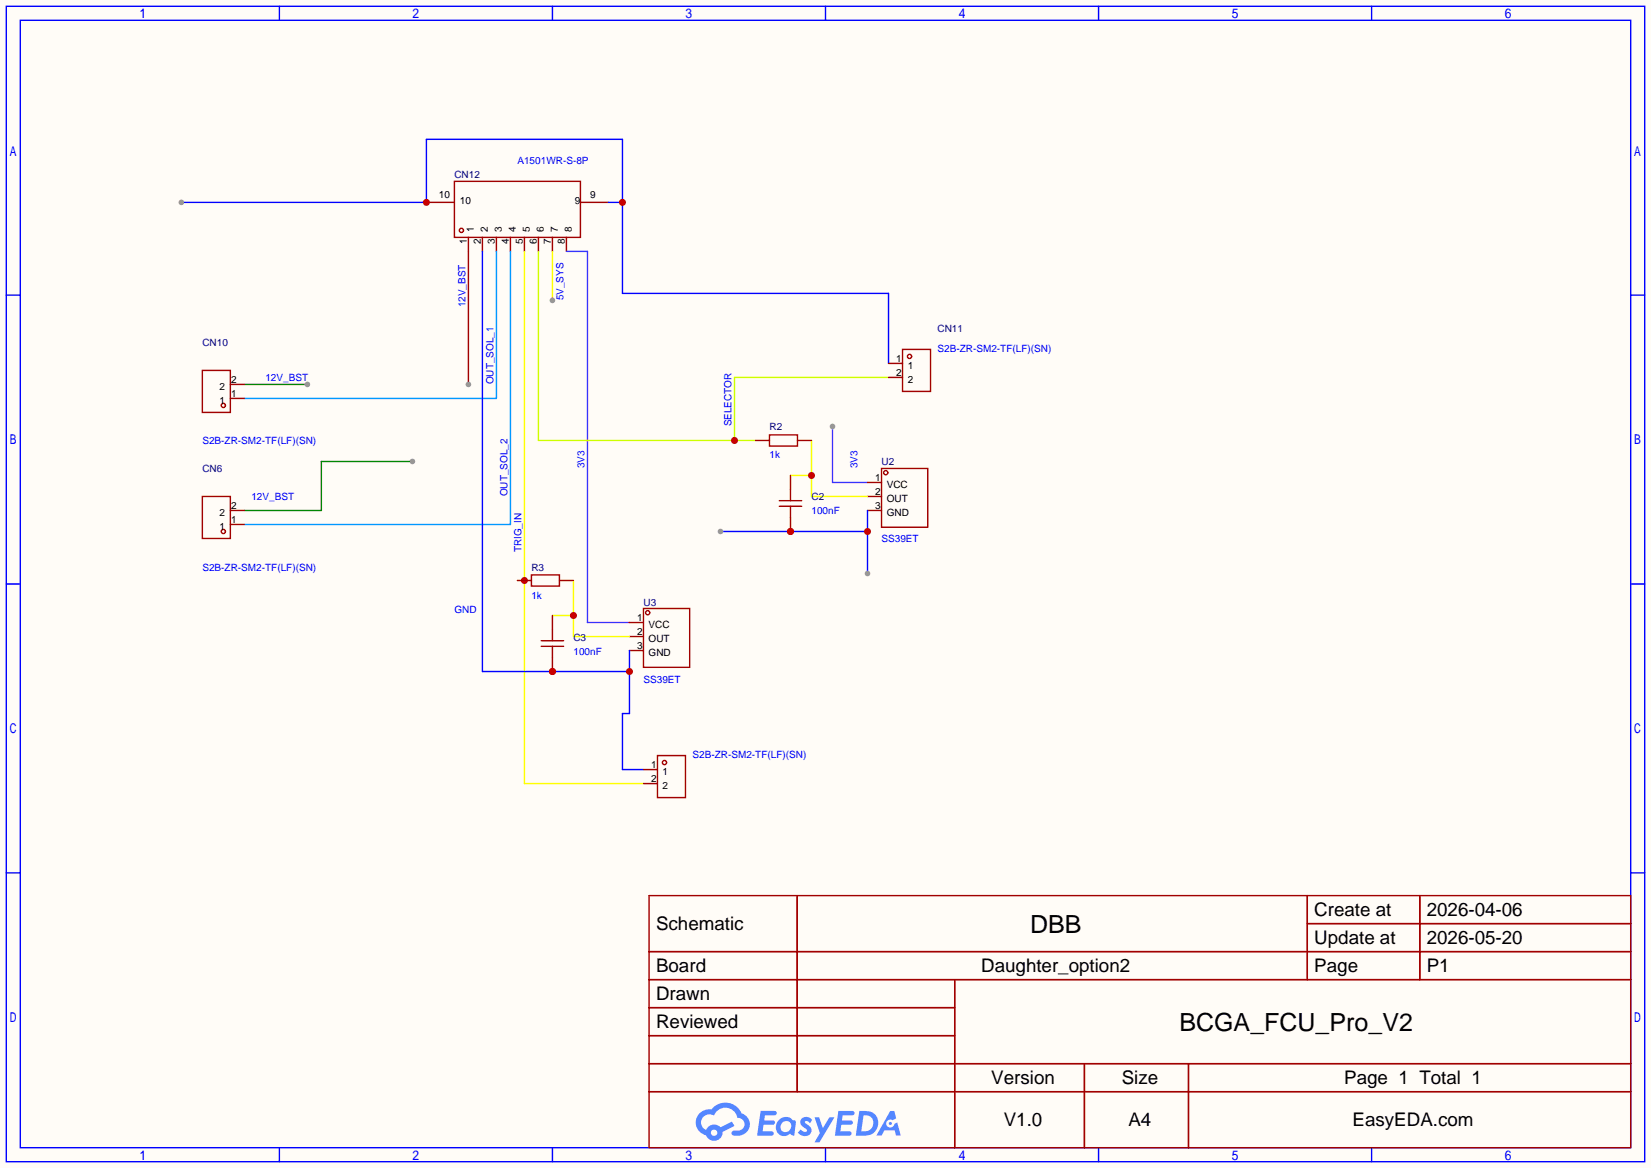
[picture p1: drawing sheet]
<svg xmlns="http://www.w3.org/2000/svg" width="299mm" height="212mm" viewBox="0 0 299 212" stroke-linecap="round" stroke-linejoin="round" font-family="sans-serif">
<path d="M0 0h299.5v211.8h-299.5z" fill="#fffcf7"/>
<g fill="none" stroke="#00f" stroke-width=".25">
<path d="M1.1 1.1h297.2v209.6h-297.2zM3.7 3.7h292.1v204.5h-292.1zM50.7 1.1v2.6M100.2 1.1v2.6M149.7 1.1v2.6M199.3 1.1v2.6M248.8 1.1v2.6M1.1 53.5h2.6M295.8 53.5h2.5M1.1 105.9h2.6M295.8 105.9h2.5M1.1 158.3h2.6"/>
<path d="M295.8 158.3h2.5M50.7 208.2v2.5M100.2 208.2v2.5M149.7 208.2v2.5M199.3 208.2v2.5M248.8 208.2v2.5"/>
</g>
<g fill="none" stroke="#a10000" stroke-width=".25">
<path d="M117.7 162.4h178.1v45.8h-178.1zM117.7 172.6h178.1M117.7 177.7h178.1M144.6 162.4v35.6M173.2 177.7v30.5M237.1 162.4v15.3M237.1 167.5h58.7M257.5 162.4v15.3M117.7 182.8h55.5M117.7 192.9h178.1M117.7 187.8h55.5M117.7 198h178.1"/>
<path d="M196.7 192.9v15.3M215.6 192.9v15.3"/>
</g>
<g fill="#5487ff">
<path d="M145.5 202.8a1.3 1.3 0 0 1 1.8 .3l-.4 .6a.54 .54 0 0 0-.9-.2l.1 .2a1.58 1.58 0 0 1 1.1 1.6 1.43 1.43 0 0 1-2.5 .1l.5-.6a.64 .64 0 0 0 .5 .5 .64 .64 0 0 0 .7-.3l-.2-.2a1.6 1.6 0 0 1-1-1.6z"/>
<path d="M147.7 202.7h.9l.7 1.9 1.1-1.9h.9l-2.7 4.5h-.9l1-1.7z"/>
<path d="M138 201.5h1.6a1.31 1.31 0 0 1 1.2 .2 .4 .4 0 0 1-.3 .6h-1.8l-.1 .9h1.6a.4 .4 0 0 1 .4 .4 .4 .4 0 0 1-.4 .4h-1.7l-.2 1.2h.8a1.23 1.23 0 0 1 1.2 .2 .39 .39 0 0 1-.3 .6h-2.7z"/>
<path d="M152.1 201.5h1.6a1.32 1.32 0 0 1 1.3 .2 .39 .39 0 0 1-.4 .6h-1.7l-.2 .9h1.7a.4 .4 0 0 1 .3 .4 .4 .4 0 0 1-.4 .4h-1.7l-.2 1.2h.8a1.23 1.23 0 0 1 1.2 .2 .39 .39 0 0 1-.3 .6h-2.7z"/>
<path d="M161.5 201.5h.7l.4 1.3-.7 .4a.75 .75 0 0 0-1.1 .3 .75 .75 0 0 0 .5 1 .75 .75 0 0 0 .9-.6l.6-.3 .6 2.4h-.9l-.2-1h-1.9l-.5 1h-.9z"/>
<path d="M155.9 201.5l-.7 4.5h1.5a2.27 2.27 0 0 0 2.6-2.3 2.27 2.27 0 0 0-2.7-2.2zM156.6 202.3a1.5 1.5 0 0 1 1.8 1.5 1.5 1.5 0 0 1-1.9 1.4h-.3z"/>
<path d="M141.3 203.1a1.62 1.62 0 0 0-.4 2.1 1.62 1.62 0 0 0 2 .7l.4-.3 .3 .3 .5 .1 .3-2.5-.2-.3h-.4a1.58 1.58 0 0 0-2.5-.1zM141.9 203.6a.99 .99 0 0 1 1.6 .3 .99 .99 0 0 1-.9 1.4 .94 .94 0 0 1-1-.5 .94 .94 0 0 1 .3-1.2z"/>
<path d="M126.9 201.9a2.37 2.37 0 0 0 1.2 4 1.54 1.54 0 0 0 1.7 1 1.54 1.54 0 0 0 1.3-1.6l2.1-1.1-.5-.8-2 1.1a1.57 1.57 0 0 0-2.6 .4 1.5 1.5 0 0 1-.8-2.1 1.5 1.5 0 0 1 2.2-.5 2.23 2.23 0 0 1 2.3-1.4 2.23 2.23 0 0 1 2 1.8 1.16 1.16 0 0 1 1.2 1.1 1.16 1.16 0 0 1-1 1.3h-.7a.47 .47 0 0 0-.6 .3 .47 .47 0 0 0 .4 .6 2.23 2.23 0 0 0 2.3-.7 2.23 2.23 0 0 0 .4-2.3 2.16 2.16 0 0 0-1.3-1.1 3.2 3.2 0 0 0-5.4-.7l-1.2 .1zM129 205.4a.58 .58 0 0 1 1.1 0 .58 .58 0 0 1-1.1 0z"/>
<circle cx="161.5" cy="203.8" r=".28"/>
</g>
<g fill="none" stroke="#a10000" stroke-width=".25">
<path d="M82.4 32.9h22.9v10.2h-22.9z"/>
<circle cx="83.7" cy="41.8" r=".38"/>
</g>
<path d="M77.3 36.7h5.1M105.3 36.7h5.1M85 43.1v2.5M87.5 43.1v2.5M90 43.1v2.5M92.6 43.1v2.5M95.1 43.1v2.5M97.7 43.1v2.5M100.2 43.1v2.5M102.7 43.1v2.5" fill="none" stroke="#870000" stroke-width=".25"/>
<path d="M85 45.6v24.1" fill="none" stroke="#900" stroke-width=".25"/>
<circle cx="85" cy="69.7" r=".51" fill="#999"/>
<path d="M102.7 45.6h3.9v67.3h7.6" fill="none" stroke="#90f" stroke-width=".25"/>
<g fill="none" stroke="#a10000" stroke-width=".25">
<path d="M116.7 110.4h8.4v10.6h-8.4z"/>
<circle cx="117.5" cy="111.1" r=".38"/>
</g>
<path d="M114.2 112.9h2.5M114.2 115.4h2.5M114.2 118h2.5" fill="none" stroke="#870000" stroke-width=".25"/>
<path d="M90 45.6v26.7h-45.7M92.6 45.6v49.5h-48.3" fill="none" stroke="#09f" stroke-width=".25"/>
<path d="M100.2 111.6h3.8M104 105.3v10.1h10.2" fill="none" stroke="#ff0" stroke-width=".25"/>
<circle cx="104" cy="111.6" r=".63" fill="#c00"/>
<path d="M95.1 45.6v96.5h21.6M93.9 105.3h1.2" fill="none" stroke="#ff0" stroke-width=".25"/>
<circle cx="95.1" cy="105.3" r=".63" fill="#c00"/>
<path d="M100.2 45.6v8.9" fill="none" stroke="#fc0" stroke-width=".25"/>
<circle cx="100.2" cy="54.5" r=".51" fill="#999"/>
<path d="M151 77.3v10.2h6.4" fill="none" stroke="#90f" stroke-width=".25"/>
<circle cx="151" cy="77.3" r=".51" fill="#999"/>
<g fill="none" stroke="#a10000" stroke-width=".25">
<path d="M159.9 85h8.4v10.6h-8.4z"/>
<circle cx="160.7" cy="85.7" r=".38"/>
</g>
<path d="M157.4 87.5h2.5M157.4 90h2.5M157.4 92.6h2.5" fill="none" stroke="#870000" stroke-width=".25"/>
<path d="M147.2 79.9v10.1h10.2M143.4 86.2h3.8" fill="none" stroke="#ff0" stroke-width=".25"/>
<circle cx="147.2" cy="86.2" r=".63" fill="#c00"/>
<path d="M130.7 96.4h26.7M157.4 92.6v11.4" fill="none" stroke="#00f" stroke-width=".25"/>
<g fill="#c00">
<circle cx="157.4" cy="96.4" r=".63"/>
<circle cx="143.4" cy="96.4" r=".63"/>
</g>
<g fill="#999">
<circle cx="157.4" cy="104" r=".51"/>
<circle cx="130.7" cy="96.4" r=".51"/>
</g>
<path d="M32.9 36.7h44.4v-11.4h35.6v27.9h48.3v12.7M110.4 36.7h2.5" fill="none" stroke="#00f" stroke-width=".25"/>
<g fill="#c00">
<circle cx="112.9" cy="36.7" r=".63"/>
<circle cx="77.3" cy="36.7" r=".63"/>
</g>
<circle cx="32.9" cy="36.7" r=".51" fill="#999"/>
<path d="M87.5 45.6v76.2h26.7M114.2 118v11.4h-1.3v10.2h3.8" fill="none" stroke="#00f" stroke-width=".25"/>
<g fill="#c00">
<circle cx="114.2" cy="121.8" r=".63"/>
<circle cx="100.2" cy="121.8" r=".63"/>
</g>
<path d="M97.7 45.6v34.3h39.3M161.2 68.5h-28v11.4" fill="none" stroke="#cf0" stroke-width=".25"/>
<circle cx="133.2" cy="79.9" r=".63" fill="#c00"/>
<path d="M74.8 83.7h-16.5v8.9h-14" fill="none" stroke="#008700" stroke-width=".25"/>
<circle cx="74.8" cy="83.7" r=".51" fill="#999"/>
<path d="M44.3 69.7h11.5" fill="none" stroke="#008700" stroke-width=".25"/>
<circle cx="55.8" cy="69.7" r=".51" fill="#999"/>
<path d="M137 79.9h2.6M144.7 79.9h2.5M143.4 93.9v2.5M93.9 105.3h2.5M101.5 105.3h2.5" fill="none" stroke="#870000" stroke-width=".25"/>
<path d="M139.6 78.9h5.1v2h-5.1zM96.4 104.3h5.1v2h-5.1z" fill="none" stroke="#a10000" stroke-width=".25"/>
<circle cx="143.4" cy="96.4" r=".63" fill="#c00"/>
<path d="M143.4 86.2v2.6M100.2 119.3v2.5" fill="none" stroke="#870000" stroke-width=".25"/>
<path d="M141.4 91.8h4M141.4 90.8h4M143.4 88.8v2M143.4 91.8v2.1" fill="none" stroke="#a10000" stroke-width=".25"/>
<circle cx="100.2" cy="121.8" r=".63" fill="#c00"/>
<path d="M41.8 72.3h2.5M41.8 69.7h2.5M161.2 65.9h2.5M161.2 68.5h2.5M41.8 95.1h2.5M41.8 92.6h2.5M100.2 111.6v2.6M116.7 139.6h2.6M116.7 142.1h2.6" fill="none" stroke="#870000" stroke-width=".25"/>
<g fill="none" stroke="#a10000" stroke-width=".25">
<path d="M36.7 67.2h5.1v7.6h-5.1zM163.7 63.4h5.1v7.6h-5.1zM36.7 90h5.1v7.7h-5.1zM98.2 117.2h4M98.2 116.2h4M100.2 114.2v2M100.2 117.2v2.1M119.3 137h5v7.7h-5z"/>
<circle cx="40.5" cy="73.5" r=".38"/>
<circle cx="165" cy="64.6" r=".38"/>
<circle cx="40.5" cy="96.4" r=".38"/>
<circle cx="120.5" cy="138.3" r=".38"/>
</g>
<g font-size="4.5">
<text x="186.8" y="169.2">DBB</text>
<text x="213.9" y="187">BCGA_FCU_Pro_V2</text>
</g>
<g font-size="3.4">
<text x="238.4" y="166.1">Create at</text>
<text x="258.8" y="166.1">2026-04-06</text>
<text x="119" y="168.7">Schematic</text>
<text x="238.4" y="171.2">Update at</text>
<text x="258.8" y="171.2">2026-05-20</text>
<text x="119" y="176.3">Board</text>
<text x="178" y="176.3">Daughter_option2</text>
<text x="238.4" y="176.3">Page</text>
<text x="258.8" y="176.3">P1</text>
<text x="119" y="181.4">Drawn</text>
<text x="119" y="186.5">Reviewed</text>
<text x="179.8" y="196.6">Version</text>
<text x="203.5" y="196.6">Size</text>
<text x="243.8" y="196.6">Page 1 Total 1</text>
<text x="182.1" y="204.2">V1.0</text>
<text x="204.7" y="204.2">A4</text>
<text x="245.3" y="204.2">EasyEDA.com</text>
</g>
<g font-size="1.8" fill="#00f">
<text x="93.9" y="29.8">A1501WR-S-8P</text>
<text x="84.4" y="55.8" transform="rotate(-90 84.4 55.8)">12V_BST</text>
<text x="102.2" y="54.5" transform="rotate(-90 102.2 54.5)">5V_SYS</text>
<text x="170.1" y="63.8">S2B-ZR-SM2-TF(LF)(SN)</text>
<text x="48.1" y="69.2">12V_BST</text>
<text x="89.5" y="69.7" transform="rotate(-90 89.5 69.7)">OUT_SOL_1</text>
<text x="132.7" y="77.3" transform="rotate(-90 132.7 77.3)">SELECTOR</text>
<text x="36.7" y="80.6">S2B-ZR-SM2-TF(LF)(SN)</text>
<text x="139.6" y="83.1">1k</text>
<text x="106" y="85" transform="rotate(-90 106 85)">3V3</text>
<text x="155.5" y="85" transform="rotate(-90 155.5 85)">3V3</text>
<text x="45.6" y="90.8">12V_BST</text>
<text x="92" y="90" transform="rotate(-90 92 90)">OUT_SOL_2</text>
<text x="147.2" y="93.3">100nF</text>
<text x="94.6" y="100.2" transform="rotate(-90 94.6 100.2)">TRIG_IN</text>
<text x="159.9" y="98.4">SS39ET</text>
<text x="36.7" y="103.5">S2B-ZR-SM2-TF(LF)(SN)</text>
<text x="82.4" y="111.1">GND</text>
<text x="96.4" y="108.5">1k</text>
<text x="104" y="118.7">100nF</text>
<text x="116.7" y="123.8">SS39ET</text>
<text x="125.6" y="137.5">S2B-ZR-SM2-TF(LF)(SN)</text>
</g>
<g font-size="1.8">
<text x="79.6" y="35.9">10</text>
<text x="107" y="35.9">9</text>
<text x="83.4" y="36.9">10</text>
<text x="104.3" y="36.9">9</text>
<text x="84.7" y="44.2" transform="rotate(-90 84.7 44.2)">1</text>
<text x="85.9" y="42.1" transform="rotate(-90 85.9 42.1)">1</text>
<text x="87.2" y="44.2" transform="rotate(-90 87.2 44.2)">2</text>
<text x="88.5" y="42.1" transform="rotate(-90 88.5 42.1)">2</text>
<text x="89.7" y="44.2" transform="rotate(-90 89.7 44.2)">3</text>
<text x="91" y="42.1" transform="rotate(-90 91 42.1)">3</text>
<text x="92.3" y="44.2" transform="rotate(-90 92.3 44.2)">4</text>
<text x="93.5" y="42.1" transform="rotate(-90 93.5 42.1)">4</text>
<text x="94.8" y="44.2" transform="rotate(-90 94.8 44.2)">5</text>
<text x="96.1" y="42.1" transform="rotate(-90 96.1 42.1)">5</text>
<text x="97.4" y="44.2" transform="rotate(-90 97.4 44.2)">6</text>
<text x="98.6" y="42.1" transform="rotate(-90 98.6 42.1)">6</text>
<text x="99.9" y="44.2" transform="rotate(-90 99.9 44.2)">7</text>
<text x="101.2" y="42.1" transform="rotate(-90 101.2 42.1)">7</text>
<text x="102.4" y="44.2" transform="rotate(-90 102.4 44.2)">8</text>
<text x="103.7" y="42.1" transform="rotate(-90 103.7 42.1)">8</text>
<text x="162.6" y="65.6">1</text>
<text x="39.8" y="70.7">2</text>
<text x="41.9" y="72">1</text>
<text x="41.9" y="69.4">2</text>
<text x="162.6" y="68.1">2</text>
<text x="164.6" y="66.9">1</text>
<text x="164.6" y="69.4">2</text>
<text x="39.8" y="73.2">1</text>
<text x="158.8" y="87.2">1</text>
<text x="158.8" y="89.7">2</text>
<text x="160.8" y="88.5">VCC</text>
<text x="39.8" y="93.5">2</text>
<text x="41.9" y="94.8">1</text>
<text x="41.9" y="92.3">2</text>
<text x="158.8" y="92.3">3</text>
<text x="160.8" y="91">OUT</text>
<text x="160.8" y="93.5">GND</text>
<text x="39.8" y="96.1">1</text>
<text x="115.6" y="112.6">1</text>
<text x="117.7" y="113.9">VCC</text>
<text x="115.6" y="115.1">2</text>
<text x="115.6" y="117.7">3</text>
<text x="117.7" y="116.4">OUT</text>
<text x="117.7" y="118.9">GND</text>
<text x="118.1" y="139.3">1</text>
<text x="118.1" y="141.8">2</text>
<text x="120.2" y="140.5">1</text>
<text x="120.2" y="143.1">2</text>
</g>
<g font-size="1.8" fill="#000080">
<text x="82.4" y="32.3">CN12</text>
<text x="36.7" y="62.8">CN10</text>
<text x="170.1" y="60.3">CN11</text>
<text x="139.6" y="78.1">R2</text>
<text x="36.7" y="85.7">CN6</text>
<text x="159.9" y="84.4">U2</text>
<text x="147.2" y="90.8">C2</text>
<text x="96.4" y="103.5">R3</text>
<text x="116.7" y="109.8">U3</text>
<text x="104" y="116.2">C3</text>
</g>
</svg>
